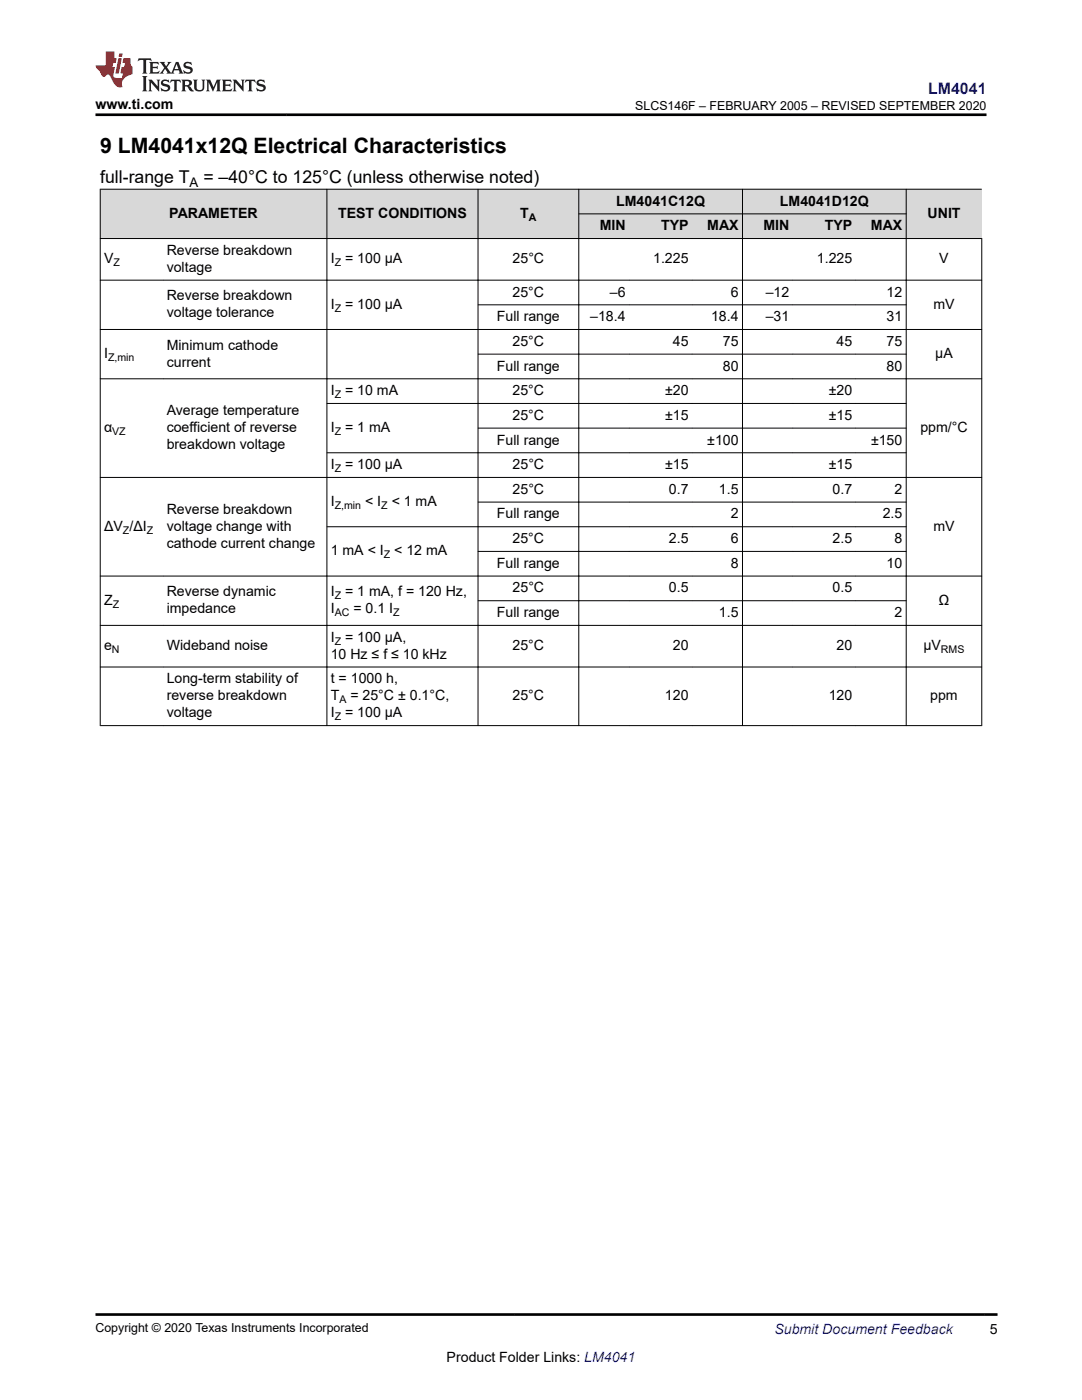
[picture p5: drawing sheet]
<svg xmlns="http://www.w3.org/2000/svg" width="216mm" height="279mm" viewBox="0 0 216 279" stroke-linecap="round" stroke-linejoin="round" font-family="sans-serif">
<g fill="#d8d8d8">
<path d="M20 37.8h175.9v4.9h-175.9z" fill-rule="evenodd"/>
<path d="M20 42.7h175.9v4.9h-175.9z" fill-rule="evenodd"/>
<path d="M20.1 37.8h45.1v9.7h-45.1z" fill-rule="evenodd"/>
<path d="M65.3 37.8h30v9.7h-30z" fill-rule="evenodd"/>
<path d="M95.4 37.8h20v9.7h-20z" fill-rule="evenodd"/>
<path d="M115.6 37.8h32.5v4.8h-32.5z" fill-rule="evenodd"/>
<path d="M148.2 37.8h32.6v4.8h-32.6z" fill-rule="evenodd"/>
<path d="M180.9 37.8h15v9.7h-15z" fill-rule="evenodd"/>
<path d="M115.6 42.7h9.9v4.8h-9.9z" fill-rule="evenodd"/>
<path d="M125.5 42.7h12.6v4.8h-12.6z" fill-rule="evenodd"/>
<path d="M138.1 42.7h10v4.8h-10z" fill-rule="evenodd"/>
<path d="M148.2 42.7h10v4.8h-10z" fill-rule="evenodd"/>
<path d="M158.2 42.7h12.6v4.8h-12.6z" fill-rule="evenodd"/>
<path d="M170.8 42.7h10v4.8h-10z" fill-rule="evenodd"/>
</g>
<g fill="none" stroke="#000" stroke-width=".2">
<path d="M19.9 37.8h176M20 37.7v107.2M65.2 37.7v107.2M95.4 37.7v107.2M115.5 37.7v107.2M148.2 37.7v107.2M180.8 37.7v107.2M19.9 47.6h176.1M19.9 55.9h176.1M115.4 42.7h65.5M195.9 47.5v97.4M19.9 65.8h176.1"/>
<path d="M19.9 75.6h176.1M95.3 60.8h85.6M95.3 70.7h85.6M19.9 95.3h176.1M65.2 80.5h115.7M95.3 85.4h85.6M180.9 90.4h-115.7M19.9 115h176.1M65.2 105.1h115.7M95.3 100.2h85.6M95.3 110h85.6M95.3 119.9h85.6"/>
<path d="M19.9 124.8h176.1M19.9 133.1h176.1M19.9 144.8h176.1"/>
</g>
<path d="M27.7 11.6l-.2 .6 .5-.2h.6v.1v2.2l-.2 .4h1l-.2-.4v-2.2v-.1h.5l.5 .2-.1-.6zM29.8 12.4l.2 .3v1.6l-.2 .4h1.9l.1-.6a1.08 1.08 0 0 1-1.3 .2v-.7h.6l.4 .2v-.7l-.4 .2h-.6v-.5l.2-.2a1 1 0 0 1 1 .3l-.1-.5zM31.8 12.4l1 1.1-1 1.2h.9l-.2-.2 .4-.8 .5 .8-.2 .2h1.6l-.2-.2 .1-.5h1l.1 .5-.1 .2h.9l-.2-.4-.8-1.9h-.5l-1 2.1-.8-1.1 .9-1h-.8l.2 .2-.5 .6-.3-.6 .1-.2zM35.2 12.8l.4 1h-.8zM36.8 12.5a.65 .65 0 0 0-.2 .7 .65 .65 0 0 0 .6 .5l.7 .1 .1 .3a.79 .79 0 0 1-.7 .4 .79 .79 0 0 1-.7-.5l.1 .7 .2-.1a.93 .93 0 0 0 1.1 0 .93 .93 0 0 0 .4-.9 1.46 1.46 0 0 0-1.2-.6l-.1-.3a1.09 1.09 0 0 1 1.2 .2l-.2-.6-.1 .1-.6-.2zM28.4 15.2l.2 .4v2.2l-.2 .4h1l-.2-.4v-2.2l.2-.4zM29.6 15.9l.2 .4v1.5l-.2 .4h.8l-.3-.4v-1.3l1.7 1.8v-2l.2-.4h-.8l.2 .2 .1 1.1-1.2-1.3zM32.3 16a.65 .65 0 0 0-.2 .8 .65 .65 0 0 0 .7 .4l.6 .2 .1 .2a.79 .79 0 0 1-.7 .4 .79 .79 0 0 1-.7-.5l.1 .7 .2-.1a.93 .93 0 0 0 1.1 .1 .93 .93 0 0 0 .4-1 1.46 1.46 0 0 0-1.2-.5l-.1-.4a1.09 1.09 0 0 1 1.2 .2l-.2-.6-.1 .1-.6-.1zM34.1 15.9l-.1 .6a.63 .63 0 0 1 .7-.3l.1 1.6-.3 .4h1l-.2-.4v-1.6a.66 .66 0 0 1 .8 .3l-.1-.6zM36.2 15.9l.2 .4v1.5l-.2 .4h.9l-.2-.2v-.7h.5l.1 .2a.79 .79 0 0 0 1.2 .6l-1-.9a.61 .61 0 0 0 .6-.6 .61 .61 0 0 0-.5-.7zM36.9 16.2h.2a.47 .47 0 0 1 .5 .1 .47 .47 0 0 1 .1 .5l-.2 .1-.6 .1zM38.5 15.9l.2 .2a2.27 2.27 0 0 0 .4 2 1.04 1.04 0 0 0 1.7-.7v-1.3l.2-.2h-.8l.2 .4v1.1a.6 .6 0 0 1-.6 .6 .6 .6 0 0 1-.6-.6v-1.1l.3-.4zM41.1 15.9l.2 .4v1.5l-.2 .4h.7l-.2-.4v-1.4l.9 1.9 .8-1.9v1.4l-.2 .4h1l-.3-.4v-1.5l.3-.4h-.8l-.7 1.5-.7-1.5zM44.3 15.9l.2 .4v1.5l-.2 .4h1.9l.1-.6a1.09 1.09 0 0 1-1.3 .2v-.7h.6l.4 .2v-.6l-.4 .2h-.6v-.6l.2-.1a1.01 1.01 0 0 1 1 .3l-.1-.6zM46.4 15.9l.3 .4v1.5l-.3 .4h.8l-.2-.4v-1.3l1.6 1.8v-2l.2-.4h-.7l.2 .2v1.1l-1.2-1.3zM49 15.9l-.1 .6a.63 .63 0 0 1 .8-.3v1.6l-.3 .4h1l-.2-.4v-1.6a.66 .66 0 0 1 .8 .3l-.1-.6zM51.4 16a.65 .65 0 0 0-.2 .8 .65 .65 0 0 0 .6 .4l.6 .2 .2 .2a.79 .79 0 0 1-.8 .4 .79 .79 0 0 1-.6-.5l.1 .7 .2-.1a.93 .93 0 0 0 1 .1 .93 .93 0 0 0 .5-1 1.46 1.46 0 0 0-1.3-.5l-.1-.4a1.09 1.09 0 0 1 1.3 .2l-.2-.6-.2 .1-.5-.1z" fill="#231f20"/>
<path d="M21.1 10.3v2.7h-2.1l.1 .4 .9 1a.95 .95 0 0 0 .9 .9 .59 .59 0 0 1 .6-.4 .59 .59 0 0 1 .5 .3l.4 .8a1.59 1.59 0 0 0 2.1 1.4 1.61 1.61 0 0 1 1-2.3l1-.3-.1-1.5a1.59 1.59 0 0 1-.4-1.7h-1.4l-.2 .9h.5l-.1 .9h-.5l-.2 .9v.3l.4 .1-.2 .9h-.6a.73 .73 0 0 1-1.1-.7l.3-1.5h-.5l.2-.9h.5l.2-.9h-.5v-1.3zM23.6 11.6l-.6 3.1h.7l.6-3.1zM23.8 10.7l-.1 .6h.7l.1-.6z" fill="#ed1c24"/>
<path d="M19 22.9h177.8M19 262.3h180" fill="none" stroke="#000" stroke-width=".53"/>
<text font-size="4.2" x="20" y="30.5">9 LM4041x12Q Electrical Characteristics</text>
<g font-size="3.5">
<text x="20" y="36.6">full-range T</text>
<text x="40.6" y="36.6">= –40°C to 125°C (unless otherwise noted)</text>
</g>
<text font-size="3.2" fill="#00f" x="185.2" y="18.7">LM4041</text>
<g font-size="2.8">
<text x="19" y="21.8">www.ti.com</text>
<text x="123" y="41">LM4041C12Q</text>
<text x="155.6" y="41">LM4041D12Q</text>
<text x="33.8" y="43.5">PARAMETER</text>
<text x="67.5" y="43.5">TEST CONDITIONS</text>
<text x="103.8" y="43.5">T</text>
<text x="119.7" y="46">MIN</text>
<text x="131.9" y="46">TYP</text>
<text x="141.1" y="46">MAX</text>
<text x="152.3" y="46">MIN</text>
<text x="164.6" y="46">TYP</text>
<text x="173.8" y="46">MAX</text>
<text x="185.1" y="43.5">UNIT</text>
<text x="20.8" y="52.6">V</text>
<text x="33.3" y="50.9">Reverse breakdown</text>
<text x="66" y="52.6">I</text>
<text x="68.9" y="52.6">= 100 μA</text>
<text x="102.3" y="52.6">25°C</text>
<text x="130.3" y="52.6">1.225</text>
<text x="163" y="52.6">1.225</text>
<text x="187.4" y="52.6">V</text>
<text x="33.3" y="54.3">voltage</text>
<text x="33.3" y="60">Reverse breakdown</text>
<text x="102.3" y="59.2">25°C</text>
<text x="121.7" y="59.2">–6</text>
<text x="145.8" y="59.2">6</text>
<text x="152.8" y="59.2">–12</text>
<text x="176.9" y="59.2">12</text>
<text x="33.3" y="63.3">voltage tolerance</text>
<text x="66" y="61.6">I</text>
<text x="68.9" y="61.6">= 100 μA</text>
<text x="99.2" y="64.1">Full range</text>
<text x="117.8" y="64.1">–18.4</text>
<text x="141.9" y="64.1">18.4</text>
<text x="152.8" y="64.1">–31</text>
<text x="176.9" y="64.1">31</text>
<text x="186.2" y="61.6">mV</text>
<text x="20.8" y="71.5">I</text>
<text x="33.3" y="69.8">Minimum cathode</text>
<text x="102.3" y="69">25°C</text>
<text x="134.3" y="69">45</text>
<text x="144.2" y="69">75</text>
<text x="166.9" y="69">45</text>
<text x="176.9" y="69">75</text>
<text x="186.6" y="71.5">μA</text>
<text x="33.3" y="73.2">current</text>
<text x="99.2" y="73.9">Full range</text>
<text x="144.2" y="73.9">80</text>
<text x="176.9" y="73.9">80</text>
<text x="33.3" y="82.9">Average temperature</text>
<text x="66" y="78.9">I</text>
<text x="68.9" y="78.9">= 10 mA</text>
<text x="102.3" y="78.9">25°C</text>
<text x="102.3" y="83.8">25°C</text>
<text x="132.7" y="78.9">±20</text>
<text x="132.7" y="83.8">±15</text>
<text x="165.4" y="78.9">±20</text>
<text x="165.4" y="83.8">±15</text>
<text x="20.8" y="86.3">α</text>
<text x="33.3" y="86.3">coefficient of reverse</text>
<text x="33.3" y="89.6">breakdown voltage</text>
<text x="66" y="86.3">I</text>
<text x="68.9" y="86.3">= 1 mA</text>
<text x="99.2" y="88.7">Full range</text>
<text x="141.1" y="88.7">±100</text>
<text x="173.8" y="88.7">±150</text>
<text x="183.6" y="86.3">ppm/°C</text>
<text x="66" y="93.6">I</text>
<text x="68.9" y="93.6">= 100 μA</text>
<text x="102.3" y="93.6">25°C</text>
<text x="132.7" y="93.6">±15</text>
<text x="165.4" y="93.6">±15</text>
<text x="66" y="101">I</text>
<text x="72.9" y="101">&lt; I</text>
<text x="78.2" y="101">&lt; 1 mA</text>
<text x="102.3" y="98.6">25°C</text>
<text x="133.5" y="98.6">0.7</text>
<text x="143.5" y="98.6">1.5</text>
<text x="166.1" y="98.6">0.7</text>
<text x="178.5" y="98.6">2</text>
<text x="20.8" y="105.9">ΔV /ΔI</text>
<text x="33.3" y="102.6">Reverse breakdown</text>
<text x="33.3" y="105.9">voltage change with</text>
<text x="99.2" y="103.5">Full range</text>
<text x="145.8" y="103.5">2</text>
<text x="176.1" y="103.5">2.5</text>
<text x="186.2" y="105.9">mV</text>
<text x="33.3" y="109.3">cathode current change</text>
<text x="66" y="110.9">1 mA &lt; I</text>
<text x="78.7" y="110.9">&lt; 12 mA</text>
<text x="99.2" y="113.3">Full range</text>
<text x="102.3" y="108.4">25°C</text>
<text x="133.5" y="108.4">2.5</text>
<text x="145.8" y="108.4">6</text>
<text x="145.8" y="113.3">8</text>
<text x="166.1" y="108.4">2.5</text>
<text x="176.9" y="113.3">10</text>
<text x="178.5" y="108.4">8</text>
<text x="33.3" y="119">Reverse dynamic</text>
<text x="66" y="119">I</text>
<text x="68.9" y="119">= 1 mA, f = 120 Hz,</text>
<text x="102.3" y="118.2">25°C</text>
<text x="133.5" y="118.2">0.5</text>
<text x="166.1" y="118.2">0.5</text>
<text x="20.8" y="120.7">Z</text>
<text x="33.3" y="122.4">impedance</text>
<text x="66" y="122.4">I</text>
<text x="70.5" y="122.4">= 0.1 I</text>
<text x="99.2" y="123.2">Full range</text>
<text x="143.5" y="123.2">1.5</text>
<text x="178.5" y="123.2">2</text>
<text x="187.3" y="120.7">Ω</text>
<text x="20.8" y="129.8">e</text>
<text x="33.3" y="129.8">Wideband noise</text>
<text x="66" y="128.1">I</text>
<text x="66" y="131.5">10 Hz ≤ f ≤ 10 kHz</text>
<text x="68.9" y="128.1">= 100 μA,</text>
<text x="102.3" y="129.8">25°C</text>
<text x="134.3" y="129.8">20</text>
<text x="166.9" y="129.8">20</text>
<text x="184.3" y="129.8">μV</text>
<text x="33.3" y="136.4">Long-term stability of</text>
<text x="66" y="136.4">t = 1000 h,</text>
<text x="33.3" y="139.8">reverse breakdown</text>
<text x="33.3" y="143.2">voltage</text>
<text x="66" y="139.8">T</text>
<text x="66" y="143.2">I</text>
<text x="68.9" y="143.2">= 100 μA</text>
<text x="69.9" y="139.8">= 25°C ± 0.1°C,</text>
<text x="102.3" y="139.8">25°C</text>
<text x="132.7" y="139.8">120</text>
<text x="165.4" y="139.8">120</text>
<text x="185.6" y="139.8">ppm</text>
<text x="197.5" y="266.1">5</text>
<text x="89.1" y="271.7">Product Folder Links: LM4041</text>
</g>
<text font-size="2.8" fill="#00f" x="154.5" y="266.2">Submit Document Feedback</text>
<text font-size="2.6" x="37.8" y="37.3">A</text>
<g font-size="2.5">
<text x="126.8" y="21.9">SLCS146F – FEBRUARY 2005 – REVISED SEPTEMBER 2020</text>
<text x="19" y="265.9">Copyright © 2020 Texas Instruments Incorporated</text>
</g>
<g font-size="2.1">
<text x="105.5" y="44.1">A</text>
<text x="22.7" y="53.1">Z</text>
<text x="66.8" y="53.1">Z</text>
<text x="66.8" y="62.2">Z</text>
<text x="21.6" y="72.1">Z,min</text>
<text x="66.8" y="79.4">Z</text>
<text x="22.4" y="86.8">VZ</text>
<text x="66.8" y="86.8">Z</text>
<text x="66.8" y="94.2">Z</text>
<text x="66.8" y="101.6">Z,min</text>
<text x="76.1" y="101.6">Z</text>
<text x="24.5" y="106.5">Z</text>
<text x="29.3" y="106.5">Z</text>
<text x="76.6" y="111.4">Z</text>
<text x="66.8" y="119.6">Z</text>
<text x="22.5" y="121.3">Z</text>
<text x="66.8" y="123">AC</text>
<text x="78.4" y="123">Z</text>
<text x="22.3" y="130.3">N</text>
<text x="66.8" y="128.6">Z</text>
<text x="187.8" y="130.3">RMS</text>
<text x="66.8" y="143.7">Z</text>
<text x="67.7" y="140.3">A</text>
</g>
</svg>
